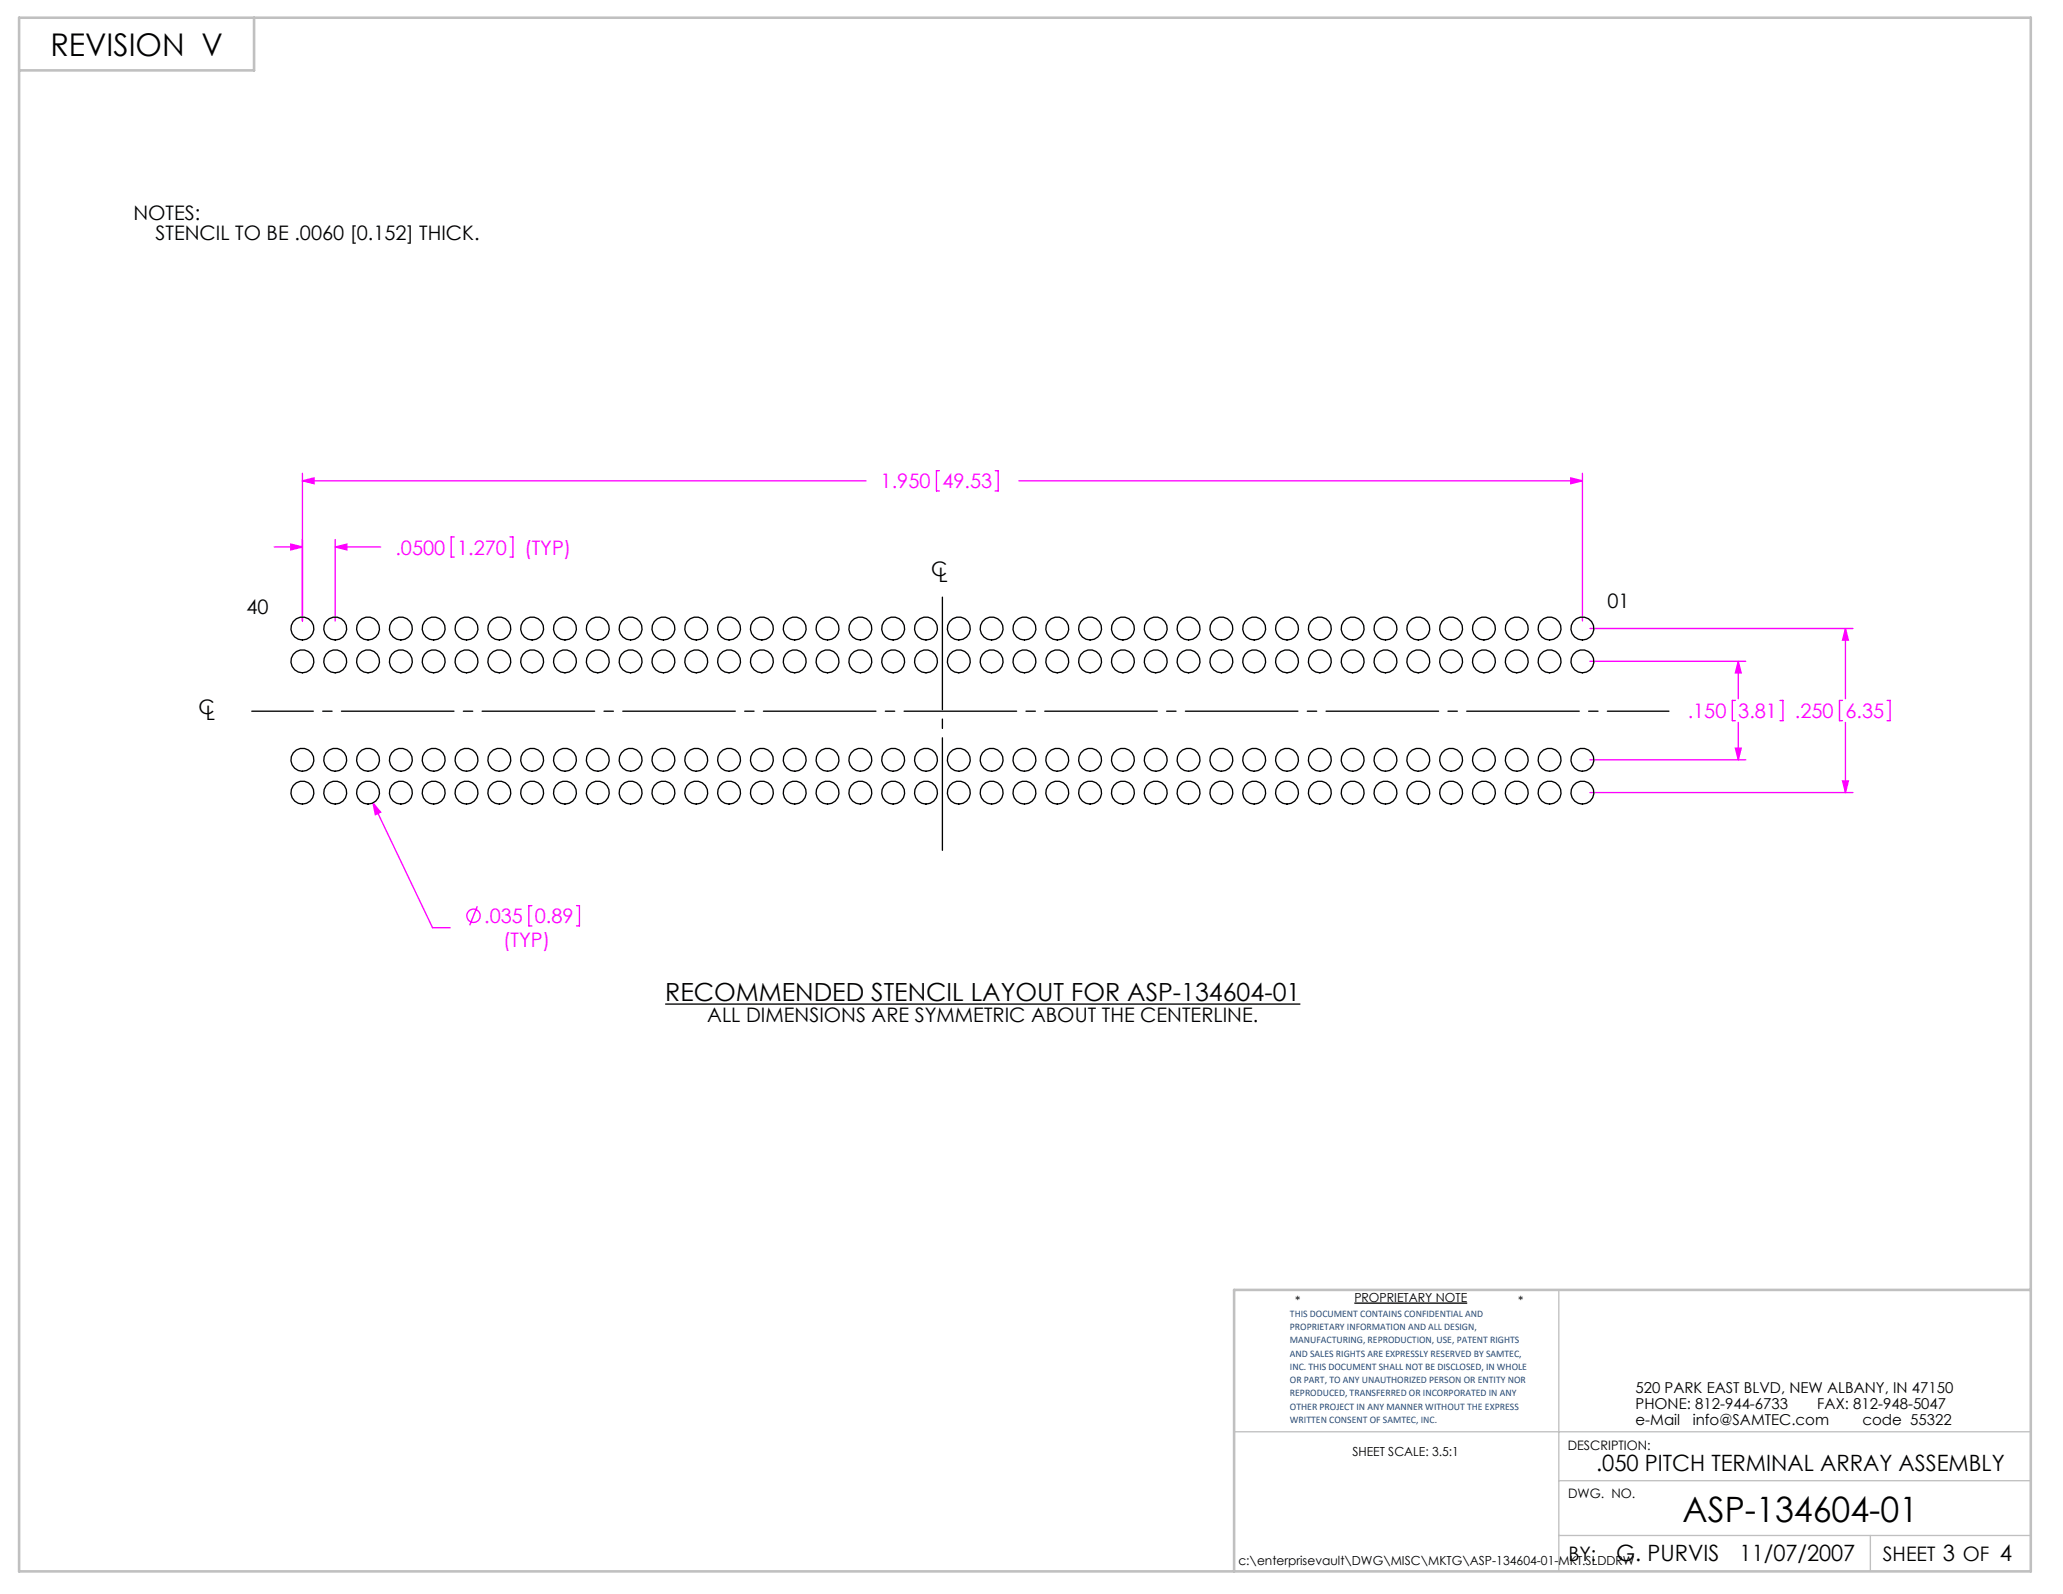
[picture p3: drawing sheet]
<svg xmlns="http://www.w3.org/2000/svg" width="279mm" height="216mm" viewBox="0 0 279 216" stroke-linecap="round" stroke-linejoin="round" font-family="sans-serif">
<path d="M90.1 136h86M183.4 176.5h15.3" fill="none" stroke="#000" stroke-width=".18"/>
<path d="M211.1 174.7v38.1M167.1 193.9h107.9M211.1 208h63.9M211.1 200.6h63.9M253.3 208v4.8" fill="none" stroke="#c0c0c0" stroke-width=".18"/>
<path d="M2.6 2.4h272.4v210.4h-272.4zM34.4 2.4v7.1h-31.8M275 174.7h-107.9v38.1" fill="none" stroke="#c0c0c0" stroke-width=".35"/>
<g fill="none" stroke="#f0f" stroke-width=".18">
<path d="M37.1 74.1h3.9M39.4 73.7l1.6 .4-1.6 .4zM41 65.1l1.5-.4v.8zM41 64.1v20M41 65.1h76.3M45.4 74.1l1.6-.4v.8zM45.4 73.1v11M45.4 74.1h6.2M61.5 72.7h-.4v2.8h.4M69.1 72.7h.4v2.8h-.4M127.2 63.8h-.4v2.7h.4M134.8 63.8h.4v2.7h-.4"/>
<path d="M138 65.1h76.3M212.7 64.7l1.6 .4-1.6 .4zM214.3 64.1v20M215.3 89.6h21.1M215.3 85.1h35.7M235 94.9h-.4v2.7h.4M235.4 89.6l.4 1.5h-.8zM235.4 89.6v5M235.4 97.9v5M241.1 94.9h.4v2.7h-.4M249.5 94.9h-.4v2.7h.4M249.9 85.1l.4 1.6h-.8z"/>
<path d="M249.9 85.1v9.5M249.9 97.9v9.5M255.6 94.9h.4v2.7h-.4M50.5 108.8l1 1.2-.7 .3zM50.5 108.8l8.1 16.8h2.4M215.3 102.9h21.1M215.3 107.4h35.7M235 101.3h.8l-.4 1.6zM249.5 105.8h.8l-.4 1.6zM64.6 122.7l-1 2.6M72 122.7h-.4v2.7h.4M78.1 122.7h.4v2.7h-.4"/>
<circle cx="64.1" cy="124" r=".9"/>
</g>
<path d="M34.1 96.3h191.9" fill="none" stroke="#000" stroke-width=".18" stroke-dasharray="15.2 1.3 1.3 1.3" stroke-dashoffset="6.9"/>
<path d="M127.6 115.7v-35.4" fill="none" stroke="#000" stroke-width=".18" stroke-dasharray="15.2 1.3 1.3 1.3" stroke-dashoffset="-.6"/>
<path d="M39.4 73.7l1.6 .4-1.6 .4zM45.4 74.1l1.6-.4v.8zM41 65.1l1.5-.4v.8zM212.7 64.7l1.6 .4-1.6 .4zM50.5 108.8l.3 1.5 .7-.3zM235.4 89.6l.4 1.5h-.8zM235 101.3h.8l-.4 1.6zM249.5 105.8h.8l-.4 1.6zM249.9 85.1l.4 1.6h-.8z" fill="#f0f"/>
<g fill="none" stroke="#000" stroke-width=".18">
<circle cx="41" cy="89.6" r="1.56"/>
<circle cx="41" cy="85.1" r="1.56"/>
<circle cx="45.4" cy="89.6" r="1.56"/>
<circle cx="45.4" cy="85.1" r="1.56"/>
<circle cx="49.8" cy="89.6" r="1.56"/>
<circle cx="49.8" cy="85.1" r="1.56"/>
<circle cx="54.3" cy="89.6" r="1.56"/>
<circle cx="54.3" cy="85.1" r="1.56"/>
<circle cx="58.7" cy="89.6" r="1.56"/>
<circle cx="58.7" cy="85.1" r="1.56"/>
<circle cx="63.2" cy="89.6" r="1.56"/>
<circle cx="63.2" cy="85.1" r="1.56"/>
<circle cx="67.6" cy="89.6" r="1.56"/>
<circle cx="67.6" cy="85.1" r="1.56"/>
<circle cx="72.1" cy="89.6" r="1.56"/>
<circle cx="72.1" cy="85.1" r="1.56"/>
<circle cx="76.5" cy="89.6" r="1.56"/>
<circle cx="76.5" cy="85.1" r="1.56"/>
<circle cx="81" cy="89.6" r="1.56"/>
<circle cx="81" cy="85.1" r="1.56"/>
<circle cx="85.4" cy="89.6" r="1.56"/>
<circle cx="85.4" cy="85.1" r="1.56"/>
<circle cx="89.9" cy="89.6" r="1.56"/>
<circle cx="89.9" cy="85.1" r="1.56"/>
<circle cx="94.3" cy="89.6" r="1.56"/>
<circle cx="94.3" cy="85.1" r="1.56"/>
<circle cx="98.7" cy="89.6" r="1.56"/>
<circle cx="98.7" cy="85.1" r="1.56"/>
<circle cx="103.2" cy="89.6" r="1.56"/>
<circle cx="103.2" cy="85.1" r="1.56"/>
<circle cx="107.6" cy="89.6" r="1.56"/>
<circle cx="107.6" cy="85.1" r="1.56"/>
<circle cx="112.1" cy="89.6" r="1.56"/>
<circle cx="112.1" cy="85.1" r="1.56"/>
<circle cx="116.5" cy="89.6" r="1.56"/>
<circle cx="116.5" cy="85.1" r="1.56"/>
<circle cx="121" cy="89.6" r="1.56"/>
<circle cx="121" cy="85.1" r="1.56"/>
<circle cx="125.4" cy="89.6" r="1.56"/>
<circle cx="125.4" cy="85.1" r="1.56"/>
<circle cx="129.9" cy="89.6" r="1.56"/>
<circle cx="129.9" cy="85.1" r="1.56"/>
<circle cx="134.3" cy="89.6" r="1.56"/>
<circle cx="134.3" cy="85.1" r="1.56"/>
<circle cx="138.7" cy="89.6" r="1.56"/>
<circle cx="138.7" cy="85.1" r="1.56"/>
<circle cx="143.2" cy="89.6" r="1.56"/>
<circle cx="143.2" cy="85.1" r="1.56"/>
<circle cx="147.6" cy="89.6" r="1.56"/>
<circle cx="147.6" cy="85.1" r="1.56"/>
<circle cx="152.1" cy="89.6" r="1.56"/>
<circle cx="152.1" cy="85.1" r="1.56"/>
<circle cx="156.5" cy="89.6" r="1.56"/>
<circle cx="156.5" cy="85.1" r="1.56"/>
<circle cx="161" cy="89.6" r="1.56"/>
<circle cx="161" cy="85.1" r="1.56"/>
<circle cx="165.4" cy="89.6" r="1.56"/>
<circle cx="165.4" cy="85.1" r="1.56"/>
<circle cx="169.9" cy="89.6" r="1.56"/>
<circle cx="169.9" cy="85.1" r="1.56"/>
<circle cx="174.3" cy="89.6" r="1.56"/>
<circle cx="174.3" cy="85.1" r="1.56"/>
<circle cx="178.8" cy="89.6" r="1.56"/>
<circle cx="178.8" cy="85.1" r="1.56"/>
<circle cx="183.2" cy="89.6" r="1.56"/>
<circle cx="183.2" cy="85.1" r="1.56"/>
<circle cx="187.6" cy="89.6" r="1.56"/>
<circle cx="187.6" cy="85.1" r="1.56"/>
<circle cx="192.1" cy="89.6" r="1.56"/>
<circle cx="192.1" cy="85.1" r="1.56"/>
<circle cx="196.5" cy="89.6" r="1.56"/>
<circle cx="196.5" cy="85.1" r="1.56"/>
<circle cx="201" cy="89.6" r="1.56"/>
<circle cx="201" cy="85.1" r="1.56"/>
<circle cx="205.4" cy="89.6" r="1.56"/>
<circle cx="205.4" cy="85.1" r="1.56"/>
<circle cx="209.9" cy="89.6" r="1.56"/>
<circle cx="209.9" cy="85.1" r="1.56"/>
<circle cx="214.3" cy="89.6" r="1.56"/>
<circle cx="214.3" cy="85.1" r="1.56"/>
<circle cx="41" cy="107.4" r="1.56"/>
<circle cx="41" cy="102.9" r="1.56"/>
<circle cx="45.4" cy="107.4" r="1.56"/>
<circle cx="45.4" cy="102.9" r="1.56"/>
<circle cx="49.8" cy="107.4" r="1.56"/>
<circle cx="49.8" cy="102.9" r="1.56"/>
<circle cx="54.3" cy="107.4" r="1.56"/>
<circle cx="54.3" cy="102.9" r="1.56"/>
<circle cx="58.7" cy="107.4" r="1.56"/>
<circle cx="58.7" cy="102.9" r="1.56"/>
<circle cx="63.2" cy="107.4" r="1.56"/>
<circle cx="63.2" cy="102.9" r="1.56"/>
<circle cx="67.6" cy="107.4" r="1.56"/>
<circle cx="67.6" cy="102.9" r="1.56"/>
<circle cx="72.1" cy="107.4" r="1.56"/>
<circle cx="72.1" cy="102.9" r="1.56"/>
<circle cx="76.5" cy="107.4" r="1.56"/>
<circle cx="76.5" cy="102.9" r="1.56"/>
<circle cx="81" cy="107.4" r="1.56"/>
<circle cx="81" cy="102.9" r="1.56"/>
<circle cx="85.4" cy="107.4" r="1.56"/>
<circle cx="85.4" cy="102.9" r="1.56"/>
<circle cx="89.9" cy="107.4" r="1.56"/>
<circle cx="89.9" cy="102.9" r="1.56"/>
<circle cx="94.3" cy="107.4" r="1.56"/>
<circle cx="94.3" cy="102.9" r="1.56"/>
<circle cx="98.7" cy="107.4" r="1.56"/>
<circle cx="98.7" cy="102.9" r="1.56"/>
<circle cx="103.2" cy="107.4" r="1.56"/>
<circle cx="103.2" cy="102.9" r="1.56"/>
<circle cx="107.6" cy="107.4" r="1.56"/>
<circle cx="107.6" cy="102.9" r="1.56"/>
<circle cx="112.1" cy="107.4" r="1.56"/>
<circle cx="112.1" cy="102.9" r="1.56"/>
<circle cx="116.5" cy="107.4" r="1.56"/>
<circle cx="116.5" cy="102.9" r="1.56"/>
<circle cx="121" cy="107.4" r="1.56"/>
<circle cx="121" cy="102.9" r="1.56"/>
<circle cx="125.4" cy="107.4" r="1.56"/>
<circle cx="125.4" cy="102.9" r="1.56"/>
<circle cx="129.9" cy="107.4" r="1.56"/>
<circle cx="129.9" cy="102.9" r="1.56"/>
<circle cx="134.3" cy="107.4" r="1.56"/>
<circle cx="134.3" cy="102.9" r="1.56"/>
<circle cx="138.7" cy="107.4" r="1.56"/>
<circle cx="138.7" cy="102.9" r="1.56"/>
<circle cx="143.2" cy="107.4" r="1.56"/>
<circle cx="143.2" cy="102.9" r="1.56"/>
<circle cx="147.6" cy="107.4" r="1.56"/>
<circle cx="147.6" cy="102.9" r="1.56"/>
<circle cx="152.1" cy="107.4" r="1.56"/>
<circle cx="152.1" cy="102.9" r="1.56"/>
<circle cx="156.5" cy="107.4" r="1.56"/>
<circle cx="156.5" cy="102.9" r="1.56"/>
<circle cx="161" cy="107.4" r="1.56"/>
<circle cx="161" cy="102.9" r="1.56"/>
<circle cx="165.4" cy="107.4" r="1.56"/>
<circle cx="165.4" cy="102.9" r="1.56"/>
<circle cx="169.9" cy="107.4" r="1.56"/>
<circle cx="169.9" cy="102.9" r="1.56"/>
<circle cx="174.3" cy="107.4" r="1.56"/>
<circle cx="174.3" cy="102.9" r="1.56"/>
<circle cx="178.8" cy="107.4" r="1.56"/>
<circle cx="178.8" cy="102.9" r="1.56"/>
<circle cx="183.2" cy="107.4" r="1.56"/>
<circle cx="183.2" cy="102.9" r="1.56"/>
<circle cx="187.6" cy="107.4" r="1.56"/>
<circle cx="187.6" cy="102.9" r="1.56"/>
<circle cx="192.1" cy="107.4" r="1.56"/>
<circle cx="192.1" cy="102.9" r="1.56"/>
<circle cx="196.5" cy="107.4" r="1.56"/>
<circle cx="196.5" cy="102.9" r="1.56"/>
<circle cx="201" cy="107.4" r="1.56"/>
<circle cx="201" cy="102.9" r="1.56"/>
<circle cx="205.4" cy="107.4" r="1.56"/>
<circle cx="205.4" cy="102.9" r="1.56"/>
<circle cx="209.9" cy="107.4" r="1.56"/>
<circle cx="209.9" cy="102.9" r="1.56"/>
<circle cx="214.3" cy="107.4" r="1.56"/>
<circle cx="214.3" cy="102.9" r="1.56"/>
</g>
<text font-size="4.7" x="227.9" y="206.1">ASP-134604-01</text>
<text font-size="4.2" x="6.8" y="7.5">REVISION V</text>
<text font-size="3.4" x="90.1" y="135.6">RECOMMENDED STENCIL LAYOUT FOR ASP-134604-01</text>
<g font-size="3">
<text x="216.2" y="199.3">.050 PITCH TERMINAL ARRAY ASSEMBLY</text>
<text x="218.9" y="211.4">G. PURVIS</text>
<text x="235.6" y="211.4">11/07/2007</text>
</g>
<g font-size="2.7">
<text x="18.1" y="29.8">NOTES:</text>
<text x="21.1" y="32.4">STENCIL TO BE .0060 [0.152] THICK.</text>
<text x="33.4" y="83.1">40</text>
<text x="126.1" y="78.1">C</text>
<text x="127.1" y="78.8">L</text>
<text x="217.7" y="82.4">01</text>
<text x="26.9" y="96.8">C</text>
<text x="27.9" y="97.5">L</text>
<text x="95.8" y="138.4">ALL DIMENSIONS ARE SYMMETRIC ABOUT THE CENTERLINE.</text>
<text x="212.4" y="211.5">BY:</text>
<text x="255" y="211.4">SHEET 3 OF 4</text>
</g>
<g font-size="2.7" fill="#f0f">
<text x="119.3" y="66.1">1.950</text>
<text x="127.6" y="66.1">49.53</text>
<text x="53.5" y="75.1">.0500</text>
<text x="61.9" y="75.1">1.270</text>
<text x="71" y="75.1">(TYP)</text>
<text x="228.6" y="97.3">.150</text>
<text x="235.4" y="97.3">3.81</text>
<text x="243.1" y="97.3">.250</text>
<text x="249.9" y="97.3">6.35</text>
<text x="65.6" y="125.1">.035</text>
<text x="72.4" y="125.1">0.89</text>
<text x="68.1" y="128.3">(TYP)</text>
</g>
<g font-size="2">
<text x="221.5" y="188.7">520 PARK EAST BLVD, NEW ALBANY, IN 47150</text>
<text x="221.5" y="190.8">PHONE: 812-944-6733</text>
<text x="246.1" y="190.8">FAX: 812-948-5047</text>
<text x="221.5" y="193">e-Mail</text>
<text x="229.3" y="193">info@SAMTEC.com</text>
<text x="252.2" y="193">code 55322</text>
</g>
<g font-size="1.8">
<text x="212.3" y="196.4">DESCRIPTION:</text>
<text x="212.4" y="202.9">DWG. NO.</text>
</g>
<g font-size="1.7">
<text x="175.4" y="176.7">*</text>
<text x="183.4" y="176.3">PROPRIETARY NOTE</text>
<text x="205.6" y="176.7">*</text>
<text x="183.2" y="197.2">SHEET SCALE: 3.5:1</text>
<text x="167.7" y="212">c:\enterprisevault\DWG\MISC\MKTG\ASP-134604-01-MKT.SLDDRW</text>
</g>
<g font-size="1.4" fill="#1f497d">
<text x="174.7" y="178.3">THIS DOCUMENT CONTAINS CONFIDENTIAL AND</text>
<text x="174.7" y="180.1">PROPRIETARY INFORMATION AND ALL DESIGN,</text>
<text x="174.7" y="181.9">MANUFACTURING, REPRODUCTION, USE, PATENT RIGHTS</text>
<text x="174.7" y="183.7">AND SALES RIGHTS ARE EXPRESSLY RESERVED BY SAMTEC,</text>
<text x="174.7" y="185.5">INC. THIS DOCUMENT SHALL NOT BE DISCLOSED, IN WHOLE</text>
<text x="174.7" y="187.3">OR PART, TO ANY UNAUTHORIZED PERSON OR ENTITY NOR</text>
<text x="174.7" y="189.1">REPRODUCED, TRANSFERRED OR INCORPORATED IN ANY</text>
<text x="174.7" y="190.9">OTHER PROJECT IN ANY MANNER WITHOUT THE EXPRESS</text>
<text x="174.7" y="192.7">WRITTEN CONSENT OF SAMTEC, INC.</text>
</g>
</svg>
